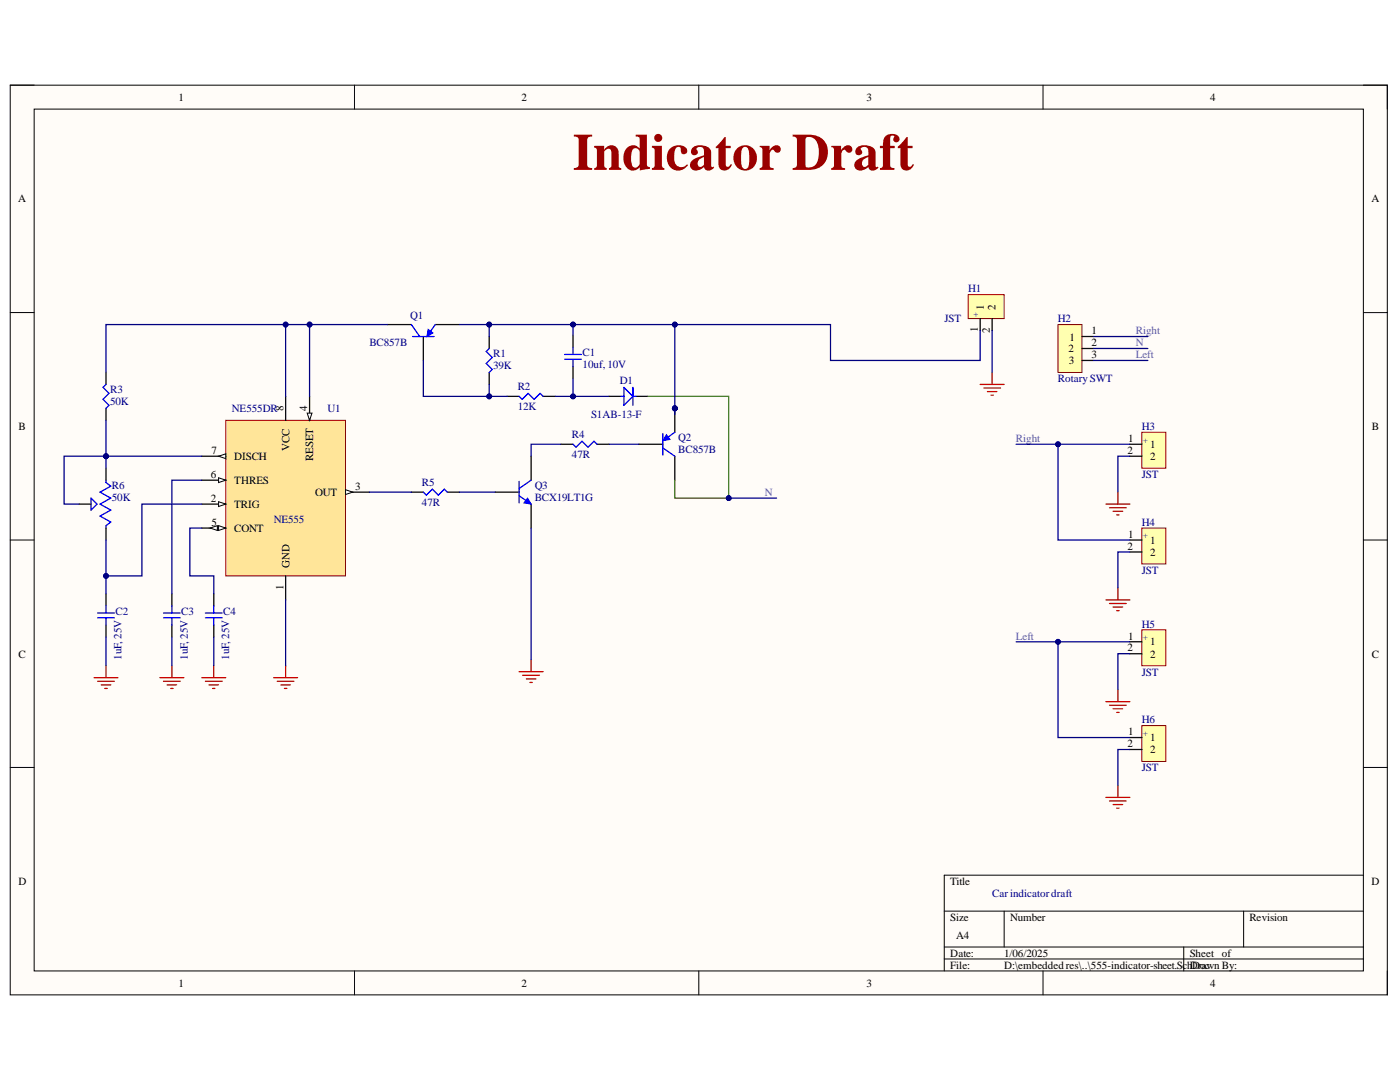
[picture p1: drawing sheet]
# Altium project 555-Indicator.PrjPcb
1 sheet, 21 parts. Net scope: global (net labels, ports and power ports of the same name join across sheets).
Board file: 555-indicator-PCB.PcbDoc

## Sheet 555-indicator-sheet.SchDoc
size A4; SheetNumber: 1; SheetTotal: 1

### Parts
C1  10uf, 10V  [CAPC2012X140N]
C2  1uF, 25V  [CAPC2012X140N]
C3  1uF, 25V  [CAPC2012X140N]
C4  1uF, 25V  [CAPC2012X140N]
D1  S1AB-13-F  [FP-SMB-MFG]
H1  JST  [FP-B2B-XH-A_LF_SN-MFG]
H2  Rotary SWT  [JST_B3B-XH-A]
H3  JST  [FP-B2B-XH-A_LF_SN-MFG]
H4  JST  [FP-B2B-XH-A_LF_SN-MFG]
H5  JST  [FP-B2B-XH-A_LF_SN-MFG]
H6  JST  [FP-B2B-XH-A_LF_SN-MFG]
Q1  BC857B  [PNP_BC857B,235]
Q2  BC857B  [PNP_BC857B,235]
Q3  BCX19LT1G  [NPN_BCX19LT1G]
R1  39K  [RESC3116X65N]
R2  12K  [RESC3116X65N]
R3  50K  [RESC3116X65N]
R4  47R  [RESC3116X65N]
R5  47R  [RESC3116X65N]
R6  50K  [TRIM_3266W-1-503LF]
U1  NE555DR  [FP-D0008A-MFG]

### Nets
GND: C2.2 C3.2 C4.2 H1.2 H3.2 H4.2 H5.2 H6.2 Q3.2(E) U1.1(GND)
Left: H2.3 H5.1 H6.1
N: D1.2 H2.2 Q2.3(C)
Right: H2.1 H3.1 H4.1
NetC1_1: C1.1 D1.1 R2.2
NetC1_2: C1.2 H1.1 Q1.2(E) Q2.2(E) R1.1
NetC2_1: C2.1 R6.3(CW) U1.2(TRIG)
NetC3_1: C3.1 U1.6(THRES)
NetC4_1: C4.1 U1.5(CONT)
NetQ1_1: Q1.1(B) R1.2 R2.1
NetQ1_3: Q1.3(C) R3.1 U1.4(RESET) U1.8(VCC)
NetQ2_1: Q2.1(B) R4.2
NetQ3_1: Q3.1(B) R5.2
NetQ3_3: Q3.3(C) R4.1
NetR3_2: R3.2 R6.1(CCW) R6.2(WIPER) U1.7(DISCH)
NetR5_1: R5.1 U1.3(OUT)

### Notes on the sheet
- Indicator Draft
- Car indicator draft
